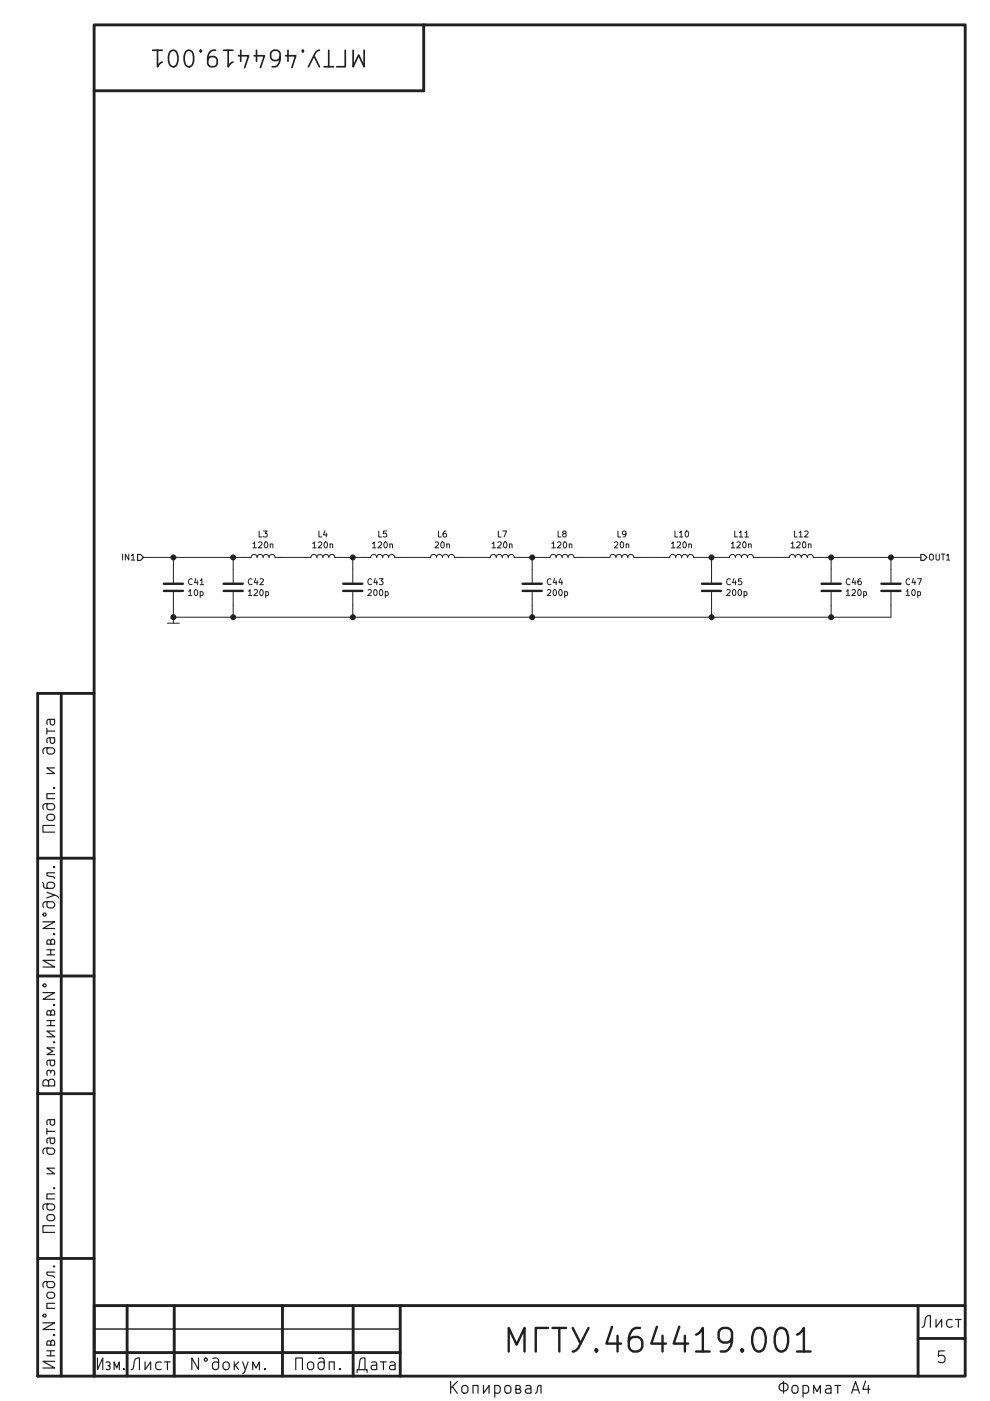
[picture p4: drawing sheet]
EESchema Schematic File Version 4
EELAYER 30 0
EELAYER END
$Descr A4 8268 11693 portrait
encoding utf-8
Sheet 6 18
Title "РЧ Модуль\\nСхема принципиальная"
Date "2020-12-21"
Rev ""
Comp "МГТУ им. Н.Э. Баумана"
Comment1 "МГТУ.464419.001"
Comment2 "Белкин М.А."
Comment3 "Каранкевич А.А."
Comment4 ""
$EndDescr
Text HLabel 1200 4650 0    50   Input ~ 0
IN1
Text HLabel 7700 4650 2    50   Output ~ 0
OUT1
$Comp
L Device:L L8
U 1 1
P 4700 4650
AR Path="/5FB17334/5FB73CA4" Ref="L8"  Part="1" 
AR Path="/5FB5DB09/5FB73CA4" Ref="L18"  Part="1" 
AR Path="/60100525/5FB73CA4" Ref="L?"  Part="1" 
AR Path="/60105E39/5FB73CA4" Ref="L?"  Part="1" 
F 0 "L18" V 4890 4650 50  0000 C CNN
F 1 "120n" V 4799 4650 50  0000 C CNN
F 2 "Inductor_SMD:L_0402_1005Metric_Pad0.77x0.64mm_HandSolder" H 4700 4650 50  0001 C CNN
F 3 "https://www.chipdip.ru/product/lqg15hnr12j02d" H 4700 4650 50  0001 C CNN
	1    4700 4650
	0    -1   -1   0   
$EndComp
$Comp
L Device:C C43
U 1 1
P 2950 4900
AR Path="/5FB17334/5FB7B875" Ref="C43"  Part="1" 
AR Path="/5FB5DB09/5FB7B875" Ref="C50"  Part="1" 
AR Path="/60100525/5FB7B875" Ref="C?"  Part="1" 
AR Path="/60105E39/5FB7B875" Ref="C?"  Part="1" 
F 0 "C50" H 3065 4946 50  0000 L CNN
F 1 "200p" H 3065 4855 50  0000 L CNN
F 2 "Capacitor_SMD:C_0805_2012Metric_Pad1.18x1.45mm_HandSolder" H 2988 4750 50  0001 C CNN
F 3 "https://new.procontact74.ru/01-elektronnyie-komponentyi-/41-kondensatory/416-smd/200-pf-41626" H 2950 4900 50  0001 C CNN
	1    2950 4900
	1    0    0    -1  
$EndComp
$Comp
L Device:L L11
U 1 1
P 6200 4650
AR Path="/5FB17334/5FB7D49D" Ref="L11"  Part="1" 
AR Path="/5FB5DB09/5FB7D49D" Ref="L21"  Part="1" 
AR Path="/60100525/5FB7D49D" Ref="L?"  Part="1" 
AR Path="/60105E39/5FB7D49D" Ref="L?"  Part="1" 
F 0 "L21" V 6390 4650 50  0000 C CNN
F 1 "120n" V 6299 4650 50  0000 C CNN
F 2 "Inductor_SMD:L_0402_1005Metric_Pad0.77x0.64mm_HandSolder" H 6200 4650 50  0001 C CNN
F 3 "https://www.chipdip.ru/product/lqg15hnr12j02d" H 6200 4650 50  0001 C CNN
	1    6200 4650
	0    -1   -1   0   
$EndComp
$Comp
L Device:C C45
U 1 1
P 5950 4900
AR Path="/5FB17334/5FB83367" Ref="C45"  Part="1" 
AR Path="/5FB5DB09/5FB83367" Ref="C52"  Part="1" 
AR Path="/60100525/5FB83367" Ref="C?"  Part="1" 
AR Path="/60105E39/5FB83367" Ref="C?"  Part="1" 
F 0 "C52" H 6065 4946 50  0000 L CNN
F 1 "200p" H 6065 4855 50  0000 L CNN
F 2 "Capacitor_SMD:C_0805_2012Metric_Pad1.18x1.45mm_HandSolder" H 5988 4750 50  0001 C CNN
F 3 "https://new.procontact74.ru/01-elektronnyie-komponentyi-/41-kondensatory/416-smd/200-pf-41626" H 5950 4900 50  0001 C CNN
	1    5950 4900
	1    0    0    -1  
$EndComp
Wire Wire Line
	2950 5150 2950 5050
Wire Wire Line
	4450 5150 4450 5050
Wire Wire Line
	5950 5150 5950 5050
Wire Wire Line
	6950 5150 6950 5050
Connection ~ 6950 5150
Wire Wire Line
	6950 5150 7450 5150
Wire Wire Line
	1950 5150 1450 5150
$Comp
L Device:C C41
U 1 1
P 1450 4900
AR Path="/5FB17334/5FC47BAF" Ref="C41"  Part="1" 
AR Path="/5FB5DB09/5FC47BAF" Ref="C48"  Part="1" 
AR Path="/60100525/5FC47BAF" Ref="C?"  Part="1" 
AR Path="/60105E39/5FC47BAF" Ref="C?"  Part="1" 
F 0 "C48" H 1565 4946 50  0000 L CNN
F 1 "10p" H 1565 4855 50  0000 L CNN
F 2 "Capacitor_SMD:C_0805_2012Metric_Pad1.18x1.45mm_HandSolder" H 1488 4750 50  0001 C CNN
F 3 "https://new.procontact74.ru/01-elektronnyie-komponentyi-/41-kondensatory/416-smd/10-pf-41608" H 1450 4900 50  0001 C CNN
	1    1450 4900
	1    0    0    -1  
$EndComp
$Comp
L Device:C C47
U 1 1
P 7450 4900
AR Path="/5FB17334/5FC4C7AA" Ref="C47"  Part="1" 
AR Path="/5FB5DB09/5FC4C7AA" Ref="C54"  Part="1" 
AR Path="/60100525/5FC4C7AA" Ref="C?"  Part="1" 
AR Path="/60105E39/5FC4C7AA" Ref="C?"  Part="1" 
F 0 "C54" H 7565 4946 50  0000 L CNN
F 1 "10p" H 7565 4855 50  0000 L CNN
F 2 "Capacitor_SMD:C_0805_2012Metric_Pad1.18x1.45mm_HandSolder" H 7488 4750 50  0001 C CNN
F 3 "https://new.procontact74.ru/01-elektronnyie-komponentyi-/41-kondensatory/416-smd/10-pf-41608" H 7450 4900 50  0001 C CNN
	1    7450 4900
	1    0    0    -1  
$EndComp
Wire Wire Line
	1450 4750 1450 4650
Wire Wire Line
	1450 4650 1200 4650
Wire Wire Line
	1450 5050 1450 5150
Wire Wire Line
	7450 5050 7450 5150
Wire Wire Line
	7450 4750 7450 4650
Wire Wire Line
	1950 5150 1950 5050
$Comp
L Device:C C42
U 1 1
P 1950 4900
AR Path="/5FB17334/5FB7F6E8" Ref="C42"  Part="1" 
AR Path="/5FB5DB09/5FB7F6E8" Ref="C49"  Part="1" 
AR Path="/60100525/5FB7F6E8" Ref="C?"  Part="1" 
AR Path="/60105E39/5FB7F6E8" Ref="C?"  Part="1" 
F 0 "C49" H 2065 4946 50  0000 L CNN
F 1 "120p" H 2065 4855 50  0000 L CNN
F 2 "Capacitor_SMD:C_0805_2012Metric_Pad1.18x1.45mm_HandSolder" H 1988 4750 50  0001 C CNN
F 3 "https://new.procontact74.ru/01-elektronnyie-komponentyi-/41-kondensatory/416-smd/120-pf-41623" H 1950 4900 50  0001 C CNN
	1    1950 4900
	1    0    0    -1  
$EndComp
$Comp
L power:Earth #PWR063
U 1 1
P 1450 5150
AR Path="/5FB17334/5FBAC47C" Ref="#PWR063"  Part="1" 
AR Path="/5FB5DB09/5FBAC47C" Ref="#PWR064"  Part="1" 
AR Path="/60100525/5FBAC47C" Ref="#PWR?"  Part="1" 
AR Path="/60105E39/5FBAC47C" Ref="#PWR?"  Part="1" 
F 0 "#PWR064" H 1450 4900 50  0001 C CNN
F 1 "Earth" H 1450 5000 50  0001 C CNN
F 2 "" H 1450 5150 50  0001 C CNN
F 3 "~" H 1450 5150 50  0001 C CNN
	1    1450 5150
	1    0    0    -1  
$EndComp
Connection ~ 1450 5150
$Comp
L Device:C C46
U 1 1
P 6950 4900
AR Path="/5FB17334/5FB83371" Ref="C46"  Part="1" 
AR Path="/5FB5DB09/5FB83371" Ref="C53"  Part="1" 
AR Path="/60100525/5FB83371" Ref="C?"  Part="1" 
AR Path="/60105E39/5FB83371" Ref="C?"  Part="1" 
F 0 "C53" H 7065 4946 50  0000 L CNN
F 1 "120p" H 7065 4855 50  0000 L CNN
F 2 "Capacitor_SMD:C_0805_2012Metric_Pad1.18x1.45mm_HandSolder" H 6988 4750 50  0001 C CNN
F 3 "https://new.procontact74.ru/01-elektronnyie-komponentyi-/41-kondensatory/416-smd/120-pf-41623" H 6950 4900 50  0001 C CNN
	1    6950 4900
	1    0    0    -1  
$EndComp
$Comp
L Device:C C44
U 1 1
P 4450 4900
AR Path="/5FB17334/5FB7BD84" Ref="C44"  Part="1" 
AR Path="/5FB5DB09/5FB7BD84" Ref="C51"  Part="1" 
AR Path="/60100525/5FB7BD84" Ref="C?"  Part="1" 
AR Path="/60105E39/5FB7BD84" Ref="C?"  Part="1" 
F 0 "C51" H 4565 4946 50  0000 L CNN
F 1 "200p" H 4565 4855 50  0000 L CNN
F 2 "Capacitor_SMD:C_0805_2012Metric_Pad1.18x1.45mm_HandSolder" H 4488 4750 50  0001 C CNN
F 3 "https://new.procontact74.ru/01-elektronnyie-komponentyi-/41-kondensatory/416-smd/200-pf-41626" H 4450 4900 50  0001 C CNN
	1    4450 4900
	1    0    0    -1  
$EndComp
Wire Wire Line
	1450 4650 1950 4650
Connection ~ 1450 4650
Wire Wire Line
	2850 4650 2950 4650
Wire Wire Line
	4350 4650 4450 4650
Wire Wire Line
	5850 4650 5950 4650
Wire Wire Line
	6850 4650 6950 4650
Wire Wire Line
	6950 4750 6950 4650
Connection ~ 6950 4650
Wire Wire Line
	6950 4650 7450 4650
Wire Wire Line
	5950 4750 5950 4650
Connection ~ 5950 4650
Wire Wire Line
	5950 4650 6050 4650
Wire Wire Line
	4450 4750 4450 4650
Connection ~ 4450 4650
Wire Wire Line
	4450 4650 4550 4650
Wire Wire Line
	2950 4750 2950 4650
Connection ~ 2950 4650
Wire Wire Line
	2950 4650 3050 4650
Wire Wire Line
	1950 4750 1950 4650
Connection ~ 1950 4650
Wire Wire Line
	1950 4650 2050 4650
Wire Wire Line
	7450 4650 7700 4650
Connection ~ 7450 4650
$Comp
L Device:L L5
U 1 1
P 3200 4650
AR Path="/5FB17334/5FB7373C" Ref="L5"  Part="1" 
AR Path="/5FB5DB09/5FB7373C" Ref="L15"  Part="1" 
AR Path="/60100525/5FB7373C" Ref="L?"  Part="1" 
AR Path="/60105E39/5FB7373C" Ref="L?"  Part="1" 
F 0 "L15" V 3390 4650 50  0000 C CNN
F 1 "120n" V 3299 4650 50  0000 C CNN
F 2 "Inductor_SMD:L_0402_1005Metric_Pad0.77x0.64mm_HandSolder" H 3200 4650 50  0001 C CNN
F 3 "https://www.chipdip.ru/product/lqg15hnr12j02d" H 3200 4650 50  0001 C CNN
	1    3200 4650
	0    -1   -1   0   
$EndComp
$Comp
L Device:L L3
U 1 1
P 2200 4650
AR Path="/5FB17334/5FB72A91" Ref="L3"  Part="1" 
AR Path="/5FB5DB09/5FB72A91" Ref="L13"  Part="1" 
AR Path="/60100525/5FB72A91" Ref="L?"  Part="1" 
AR Path="/60105E39/5FB72A91" Ref="L?"  Part="1" 
F 0 "L13" V 2390 4650 50  0000 C CNN
F 1 "120n" V 2299 4650 50  0000 C CNN
F 2 "Inductor_SMD:L_0402_1005Metric_Pad0.77x0.64mm_HandSolder" H 2200 4650 50  0001 C CNN
F 3 "https://www.chipdip.ru/product/lqg15hnr12j02d" H 2200 4650 50  0001 C CNN
	1    2200 4650
	0    -1   -1   0   
$EndComp
$Comp
L Device:L L4
U 1 1
P 2700 4650
AR Path="/5FB17334/6021197A" Ref="L4"  Part="1" 
AR Path="/5FB5DB09/6021197A" Ref="L14"  Part="1" 
AR Path="/60100525/6021197A" Ref="L?"  Part="1" 
AR Path="/60105E39/6021197A" Ref="L?"  Part="1" 
F 0 "L14" V 2890 4650 50  0000 C CNN
F 1 "120n" V 2799 4650 50  0000 C CNN
F 2 "Inductor_SMD:L_0402_1005Metric_Pad0.77x0.64mm_HandSolder" H 2700 4650 50  0001 C CNN
F 3 "https://www.chipdip.ru/product/lqg15hnr12j02d" H 2700 4650 50  0001 C CNN
	1    2700 4650
	0    -1   -1   0   
$EndComp
$Comp
L Device:L L7
U 1 1
P 4200 4650
AR Path="/5FB17334/602121D4" Ref="L7"  Part="1" 
AR Path="/5FB5DB09/602121D4" Ref="L17"  Part="1" 
AR Path="/60100525/602121D4" Ref="L?"  Part="1" 
AR Path="/60105E39/602121D4" Ref="L?"  Part="1" 
F 0 "L17" V 4390 4650 50  0000 C CNN
F 1 "120n" V 4299 4650 50  0000 C CNN
F 2 "Inductor_SMD:L_0402_1005Metric_Pad0.77x0.64mm_HandSolder" H 4200 4650 50  0001 C CNN
F 3 "https://www.chipdip.ru/product/lqg15hnr12j02d" H 4200 4650 50  0001 C CNN
	1    4200 4650
	0    -1   -1   0   
$EndComp
$Comp
L Device:L L10
U 1 1
P 5700 4650
AR Path="/5FB17334/60212A2B" Ref="L10"  Part="1" 
AR Path="/5FB5DB09/60212A2B" Ref="L20"  Part="1" 
AR Path="/60100525/60212A2B" Ref="L?"  Part="1" 
AR Path="/60105E39/60212A2B" Ref="L?"  Part="1" 
F 0 "L20" V 5890 4650 50  0000 C CNN
F 1 "120n" V 5799 4650 50  0000 C CNN
F 2 "Inductor_SMD:L_0402_1005Metric_Pad0.77x0.64mm_HandSolder" H 5700 4650 50  0001 C CNN
F 3 "https://www.chipdip.ru/product/lqg15hnr12j02d" H 5700 4650 50  0001 C CNN
	1    5700 4650
	0    -1   -1   0   
$EndComp
$Comp
L Device:L L12
U 1 1
P 6700 4650
AR Path="/5FB17334/60213192" Ref="L12"  Part="1" 
AR Path="/5FB5DB09/60213192" Ref="L22"  Part="1" 
AR Path="/60100525/60213192" Ref="L?"  Part="1" 
AR Path="/60105E39/60213192" Ref="L?"  Part="1" 
F 0 "L22" V 6890 4650 50  0000 C CNN
F 1 "120n" V 6799 4650 50  0000 C CNN
F 2 "Inductor_SMD:L_0402_1005Metric_Pad0.77x0.64mm_HandSolder" H 6700 4650 50  0001 C CNN
F 3 "https://www.chipdip.ru/product/lqg15hnr12j02d" H 6700 4650 50  0001 C CNN
	1    6700 4650
	0    -1   -1   0   
$EndComp
Wire Wire Line
	2350 4650 2550 4650
Wire Wire Line
	1950 5150 2950 5150
Connection ~ 1950 5150
Connection ~ 2950 5150
Connection ~ 5950 5150
Wire Wire Line
	5950 5150 6950 5150
Wire Wire Line
	6350 4650 6550 4650
$Comp
L Device:L L6
U 1 1
P 3700 4650
AR Path="/5FB17334/6021BFEE" Ref="L6"  Part="1" 
AR Path="/5FB5DB09/6021BFEE" Ref="L16"  Part="1" 
AR Path="/60100525/6021BFEE" Ref="L?"  Part="1" 
AR Path="/60105E39/6021BFEE" Ref="L?"  Part="1" 
F 0 "L16" V 3890 4650 50  0000 C CNN
F 1 "20n" V 3799 4650 50  0000 C CNN
F 2 "Inductor_SMD:L_0603_1608Metric_Pad1.05x0.95mm_HandSolder" H 3700 4650 50  0001 C CNN
F 3 "https://www.chipdip.ru/product/lqw18an20nj00d" H 3700 4650 50  0001 C CNN
	1    3700 4650
	0    -1   -1   0   
$EndComp
$Comp
L Device:L L9
U 1 1
P 5200 4650
AR Path="/5FB17334/6021C909" Ref="L9"  Part="1" 
AR Path="/5FB5DB09/6021C909" Ref="L19"  Part="1" 
AR Path="/60100525/6021C909" Ref="L?"  Part="1" 
AR Path="/60105E39/6021C909" Ref="L?"  Part="1" 
F 0 "L19" V 5390 4650 50  0000 C CNN
F 1 "20n" V 5299 4650 50  0000 C CNN
F 2 "Inductor_SMD:L_0603_1608Metric_Pad1.05x0.95mm_HandSolder" H 5200 4650 50  0001 C CNN
F 3 "https://www.chipdip.ru/product/lqw18an20nj00d" H 5200 4650 50  0001 C CNN
	1    5200 4650
	0    -1   -1   0   
$EndComp
Wire Wire Line
	3350 4650 3550 4650
Wire Wire Line
	3850 4650 4050 4650
Wire Wire Line
	4850 4650 5050 4650
Wire Wire Line
	5350 4650 5550 4650
Wire Wire Line
	2950 5150 4450 5150
Connection ~ 4450 5150
Wire Wire Line
	4450 5150 5950 5150
$EndSCHEMATC
